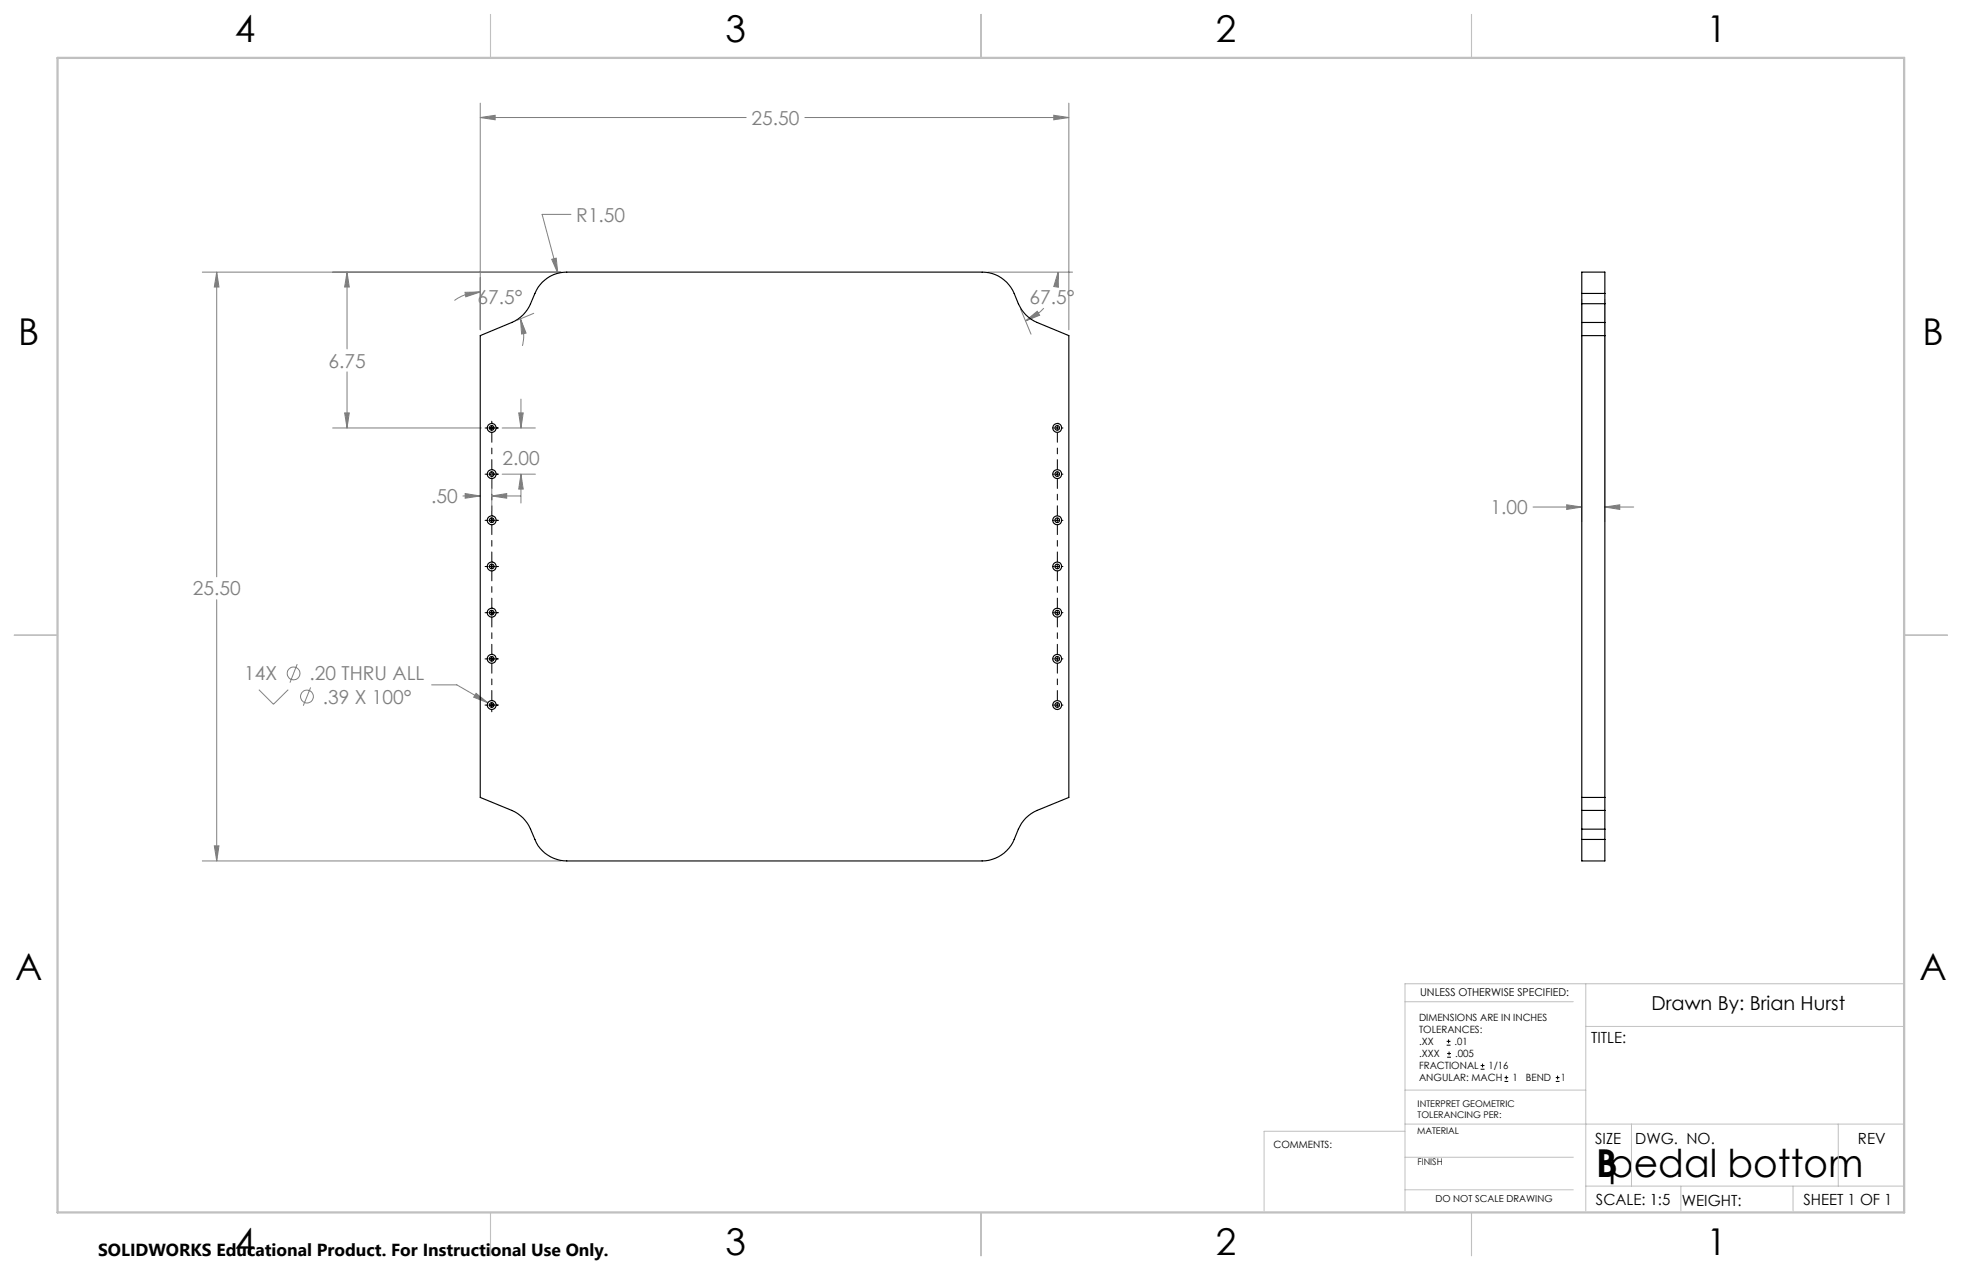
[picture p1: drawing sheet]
<svg xmlns="http://www.w3.org/2000/svg" width="432mm" height="279mm" viewBox="0 0 432 279" stroke-linecap="round" stroke-linejoin="round" font-family="sans-serif">
<g fill="none" stroke="#808080" stroke-width=".22">
<path d="M105.7 25.9l3.3-.5v1zM105.7 22.7v49.9M105.7 25.9h58.5M177.1 25.9h58.1M231.9 25.4l3.3 .5-3.3 .5zM235.2 22.7v49.9M44.5 59.9h79M47.7 59.9l.5 3.2h-1zM47.7 59.9v67M76.4 59.9l.5 3.2h-1.1zM76.4 59.9v16.9M121.4 57l1-.2 .4 3.3z"/>
<path d="M125.7 47.2h-6.4l3.5 12.9M217.4 59.9h18.6M232.9 59.9v3.3l-1-.2zM232.9 59.9l-.4 2.9M102.3 64.3l3.4-.1-3.2 1.1zM105.7 64.2a9.9 9.9 0 0 0-5.7 1.9M114.5 70.2l1.3 3.1-1 .2zM114.5 70.2a9.5 9.5 0 0 1 .5 5.9M117.5 68.9l-3.7 1.5M224.6 68l2.3 5.5M225.7 70.6l2.6-2.1 .5 .9zM229.7 67.8a11.3 11.3 0 0 1-4 2.8"/>
<path d="M348.1 65.8v48.9M353.2 65.8v48.9M73.2 94.2h32.7M75.8 90.8h1.1l-.5 3.4zM76.4 81.8v12.4M110.5 94.2h7.3M114.2 90.8h.9l-.4 3.4zM114.7 87.8v6.4M101.9 109.1h3.8M102.4 108.6l3.3 .5-3.3 .5zM108.2 109.1l3.3-.5v1zM108.2 104.1v8.2"/>
<path d="M108.2 109.1h6.4M110.5 104.3h7.3M114.7 104.3l.4 3.3h-.9zM114.7 104.3v6.4M337.4 111.5h10.7M344.8 111.1l3.3 .4-3.3 .6zM353.2 111.5l3.3-.4v1zM353.2 111.5h6.4M47.7 131.9v57.5M57 151.7l3.2 3.2 3.2-3.2M65.4 146.1l-1.6 4.1M68.4 151.2l-1.7 4.1"/>
<path d="M95 150.7h5.5l6.9 3.9M104.8 152.5l2.6 2.1-3.2-1.2zM44.5 189.4h79M47.2 186.1h1l-.5 3.3z"/>
<circle cx="64.6" cy="148.2" r="1.42"/>
<circle cx="67.5" cy="153.2" r="1.42"/>
</g>
<g fill="none" stroke="#000" stroke-width=".22">
<path d="M106.8 94.2h.4M107.2 94.2h.1M107.7 94.2h1M108.2 93.1h.1M108.2 92.7v.4M108.2 93.6v1.1M108.2 95.1v.1M109.3 94.2h.1M109.3 94.2h.4M231.7 94.2h.1M232.2 94.2h1M232.7 93.1h.1"/>
<path d="M232.7 93.6v1.1M233.7 94.2h.1M106.8 104.3h.4M106.8 114.5h.4M107.2 104.3h.1M107.2 114.5h.1M107.7 104.3h1M107.7 114.5h1M108.2 103.3h.1M108.2 113.5h.1M108.2 103.8v1M108.2 105.3h.1"/>
<path d="M108.2 113.9v1.1M108.2 115.5h.1M109.3 104.3h.1M109.3 114.5h.1M109.3 104.3h.4M109.3 114.5h.4M231.7 104.3h.1M231.7 114.5h.1M232.2 104.3h1M232.2 114.5h1M232.7 103.8v1M232.7 113.9v1.1"/>
<path d="M233.7 104.3h.1M233.7 114.5h.1M106.8 134.8h.4M106.8 124.6h.4M107.2 134.8h.1M107.2 124.6h.1M107.7 134.8h1M107.7 124.6h1M108.2 133.8h.1M108.2 123.6h.1M108.2 124.1v1M108.2 125.6v.1"/>
<path d="M108.2 134.3v1M108.2 135.8h.1M109.3 134.8h.1M109.3 124.6h.1M109.3 134.8h.4M109.3 124.6h.4M231.7 134.8h.1M231.7 124.6h.1M232.2 134.8h1M232.2 124.6h1M232.7 124.1v1M232.7 134.3v1"/>
<path d="M233.7 134.8h.1M233.7 124.6h.1M106.8 155.1h.4M106.8 145h.4M107.2 155.1h.1M107.2 145h.1M107.7 155.1h1M107.7 145h1M108.2 154.1h.1M108.2 143.9h.1M108.2 144.4v1.1M108.2 145.9v.1"/>
<path d="M108.2 154.6v1M108.2 156.1v.5M109.3 155.1h.1M109.3 145h.1M109.3 155.1h.4M109.3 145h.4M231.7 155.1h.1M231.7 145h.1M232.2 155.1h1M232.2 145h1M232.7 144.4v1.1M232.7 154.6v1"/>
<path d="M232.7 156.1h.1M233.7 155.1h.1M233.7 145h.1M318.4 229.9h.8M318.4 229.1h.8M318.5 232.6h.8M318.5 231.8h.8M318.8 228.7v.8M318.9 231.4v.8M325.9 235.2h.8M325.9 234.4h.8M326.3 234v.8"/>
<path d="M331.1 237.9h.8M331.1 237.1h.8M331.5 236.6v.9M342.4 237.9h.8M342.4 237.1h.8M342.8 236.6v.9"/>
</g>
<path d="M108.2 103.3v-8.2M108.2 113.4v-8.1M232.7 103.3v-8.2M232.7 113.4v-8.1M108.2 123.6v-8.1M108.2 133.8v-8.2M232.7 133.8v-8.2M232.7 123.6v-8.1M108.2 143.9v-8.1M108.2 154.1v-8.2M232.7 154.1v-8.2M232.7 143.9v-8.1" fill="none" stroke="#000" stroke-width=".22" stroke-dasharray="15.2 1.3 1.3 1.3" stroke-dashoffset="13.1"/>
<g fill="none" stroke="#c0c0c0" stroke-width=".22">
<path d="M349 216.4v50M419.1 216.4h-109.9v50M309.2 220.4h37.1M309.2 239.8h39.8M349 225.8h70.1M309.2 248.9h-31v17.5M309.2 247.3h109.9M309.2 254.6h37.1M359.1 247.3v13.6M404.6 247.3v13.6M309.2 261.8h37.1M349 260.9h70.1"/>
<path d="M369.9 260.9v5.5M394.6 260.9v5.5"/>
</g>
<path d="M108 3.2v9.5M215.9 3.2v9.5M323.8 3.2v9.5M3.1 139.7h9.6M419.1 139.7h9.5M108 266.7v9.6M215.9 266.7v9.6M323.8 266.7v9.6" fill="none" stroke="#c0c0c0" stroke-width=".25"/>
<path d="M12.7 12.7h406.4v254h-406.4z" fill="none" stroke="#c0c0c0" stroke-width=".5"/>
<path d="M105.7 25.9l3.3-.5v1zM231.9 25.4l3.3 .5-3.3 .5zM47.7 59.9l.5 3.2h-1zM47.2 186.1h1l-.5 3.3zM114.5 70.2l1.3 3.1-1 .2zM102.3 64.3l3.4-.1-3.2 1.1zM225.7 70.6l2.6-2.1 .5 .9zM232.9 59.9v3.3l-1-.2zM114.2 90.8h.9l-.4 3.4zM114.7 104.3l.4 3.3h-.9zM108.2 109.1l3.3-.5v1zM102.4 108.6l3.3 .5-3.3 .5zM76.4 59.9l.5 3.2h-1.1zM75.8 90.8h1.1l-.5 3.4zM104.8 152.5l-.6 .9 3.2 1.2zM121.4 57l1.4 3.1-.4-3.3zM344.8 111.1l3.3 .4-3.3 .6zM353.2 111.5l3.3-.4v1z" fill="#808080"/>
<g fill="none" stroke="#000" stroke-width=".25">
<path d="M105.7 73.8l6.9-2.9a7.7 7.7 0 0 0 4.2-4.1 12.4 12.4 0 0 1 2.5-4.7 7.5 7.5 0 0 1 5.4-2.2h91.4a7.6 7.6 0 0 1 7.1 4.7 9.7 9.7 0 0 0 3.7 5.6l1.3 .7 7 2.9v101.6l-7 2.9a7.7 7.7 0 0 0-4.1 4.1 9.4 9.4 0 0 1-3.7 5.7l-1.3 .7a6.8 6.8 0 0 1-3 .6h-91.4a7.6 7.6 0 0 1-7-4.7 9.9 9.9 0 0 0-3.8-5.7l-1.3-.7-6.9-2.9zM348.1 66.8v4.1M348.1 64.6v-4.7h5.1v4.7M348.1 64.6v2.2M348.1 70.9v107.4M348.1 73.8h5.1M348.1 70.9h5.1M348.1 66.8h5.1M348.1 64.6h5.1M353.2 66.8v4.1M353.2 64.6v2.2M353.2 70.9v107.4"/>
<path d="M348.1 178.3v4.1M348.1 175.4h5.1M348.1 178.3h5.1M353.2 178.3v4.1M348.1 184.7v4.7h5.1v-4.7M348.1 182.4v2.3M348.1 182.4h5.1M348.1 184.7h5.1M353.2 182.4v2.3"/>
<circle cx="108.2" cy="94.1" r=".51"/>
<circle cx="108.2" cy="94.1" r=".96"/>
<circle cx="232.7" cy="94.1" r=".51"/>
<circle cx="232.7" cy="94.1" r=".96"/>
<circle cx="108.2" cy="114.5" r=".51"/>
<circle cx="108.2" cy="104.3" r=".51"/>
<circle cx="108.2" cy="114.5" r=".96"/>
<circle cx="108.2" cy="104.3" r=".96"/>
<circle cx="232.7" cy="104.3" r=".51"/>
<circle cx="232.7" cy="114.5" r=".51"/>
<circle cx="232.7" cy="114.5" r=".96"/>
<circle cx="232.7" cy="104.3" r=".96"/>
<circle cx="108.2" cy="124.6" r=".51"/>
<circle cx="108.2" cy="134.8" r=".51"/>
<circle cx="108.2" cy="124.6" r=".96"/>
<circle cx="108.2" cy="134.8" r=".96"/>
<circle cx="232.7" cy="124.6" r=".51"/>
<circle cx="232.7" cy="134.8" r=".51"/>
<circle cx="232.7" cy="124.6" r=".96"/>
<circle cx="232.7" cy="134.8" r=".96"/>
<circle cx="108.2" cy="155.1" r=".51"/>
<circle cx="108.2" cy="144.9" r=".51"/>
<circle cx="108.2" cy="144.9" r=".96"/>
<circle cx="108.2" cy="155.1" r=".96"/>
<circle cx="232.7" cy="155.1" r=".51"/>
<circle cx="232.7" cy="144.9" r=".51"/>
<circle cx="232.7" cy="144.9" r=".96"/>
<circle cx="232.7" cy="155.1" r=".96"/>
</g>
<text font-size="8.5" x="351.3" y="259">Bpedal bottom</text>
<g font-size="8.1">
<text x="51.7" y="9.3">4</text>
<text x="159.7" y="9.3">3</text>
<text x="267.6" y="9.3">2</text>
<text x="375.6" y="9.3">1</text>
<text x="4" y="76">B</text>
<text x="423.1" y="76">B</text>
<text x="3.3" y="215.7">A</text>
<text x="422.4" y="215.7">A</text>
<text x="51.7" y="276">4</text>
<text x="159.7" y="276">3</text>
<text x="267.6" y="276">2</text>
<text x="375.6" y="276">1</text>
</g>
<g font-size="4.2" fill="#808080">
<text x="165.4" y="27.4">25.50</text>
<text x="126.8" y="48.7">R1.50</text>
<text x="105.1" y="66.9">67.5°</text>
<text x="226.6" y="66.9">67.5°</text>
<text x="72.3" y="80.9">6.75</text>
<text x="110.6" y="102.2">2.00</text>
<text x="94.9" y="110.7">.50</text>
<text x="328" y="113.1">1.00</text>
<text x="42.4" y="131">25.50</text>
<text x="53.7" y="149.7">14X</text>
<text x="68.1" y="149.7">.20 THRU ALL</text>
<text x="71.1" y="154.8">.39 X 100°</text>
</g>
<text font-size="4.2" x="363.4" y="222.3">Drawn By: Brian Hurst</text>
<text font-size="3.8" x="21.6" y="276.3">SOLIDWORKS Educational Product. For Instructional Use Only.</text>
<g font-size="3.4">
<text x="350.2" y="229.5">TITLE:</text>
<text x="351.1" y="251.6">SIZE</text>
<text x="359.9" y="251.6">DWG. NO.</text>
<text x="408.9" y="251.7">REV</text>
<text x="351.2" y="265.2">SCALE: 1:5</text>
<text x="370.1" y="265.3">WEIGHT:</text>
<text x="396.9" y="265.2">SHEET 1 OF 1</text>
</g>
<text font-size="2.4" x="312.5" y="219">UNLESS OTHERWISE SPECIFIED:</text>
<g font-size="2.2">
<text x="312.3" y="224.6">DIMENSIONS ARE IN INCHES</text>
<text x="312.3" y="227.3">TOLERANCES:</text>
<text x="312.3" y="229.9">.XX</text>
<text x="312.3" y="232.6">.XXX</text>
<text x="320.1" y="229.9">.01</text>
<text x="320.2" y="232.6">.005</text>
<text x="312.3" y="235.2">FRACTIONAL</text>
<text x="312.3" y="237.9">ANGULAR: MACH</text>
<text x="327.6" y="235.2">1/16</text>
<text x="332.8" y="237.9">1</text>
<text x="335.8" y="237.9">BEND</text>
<text x="343.5" y="237.9">1</text>
<text x="280.3" y="252.6">COMMENTS:</text>
</g>
<text font-size="2.1" x="315.9" y="264.5">DO NOT SCALE DRAWING</text>
<g font-size="2">
<text x="312" y="243.5">INTERPRET GEOMETRIC</text>
<text x="312" y="246">TOLERANCING PER:</text>
<text x="311.9" y="249.5">MATERIAL</text>
<text x="311.9" y="256.3">FINISH</text>
</g>
</svg>
